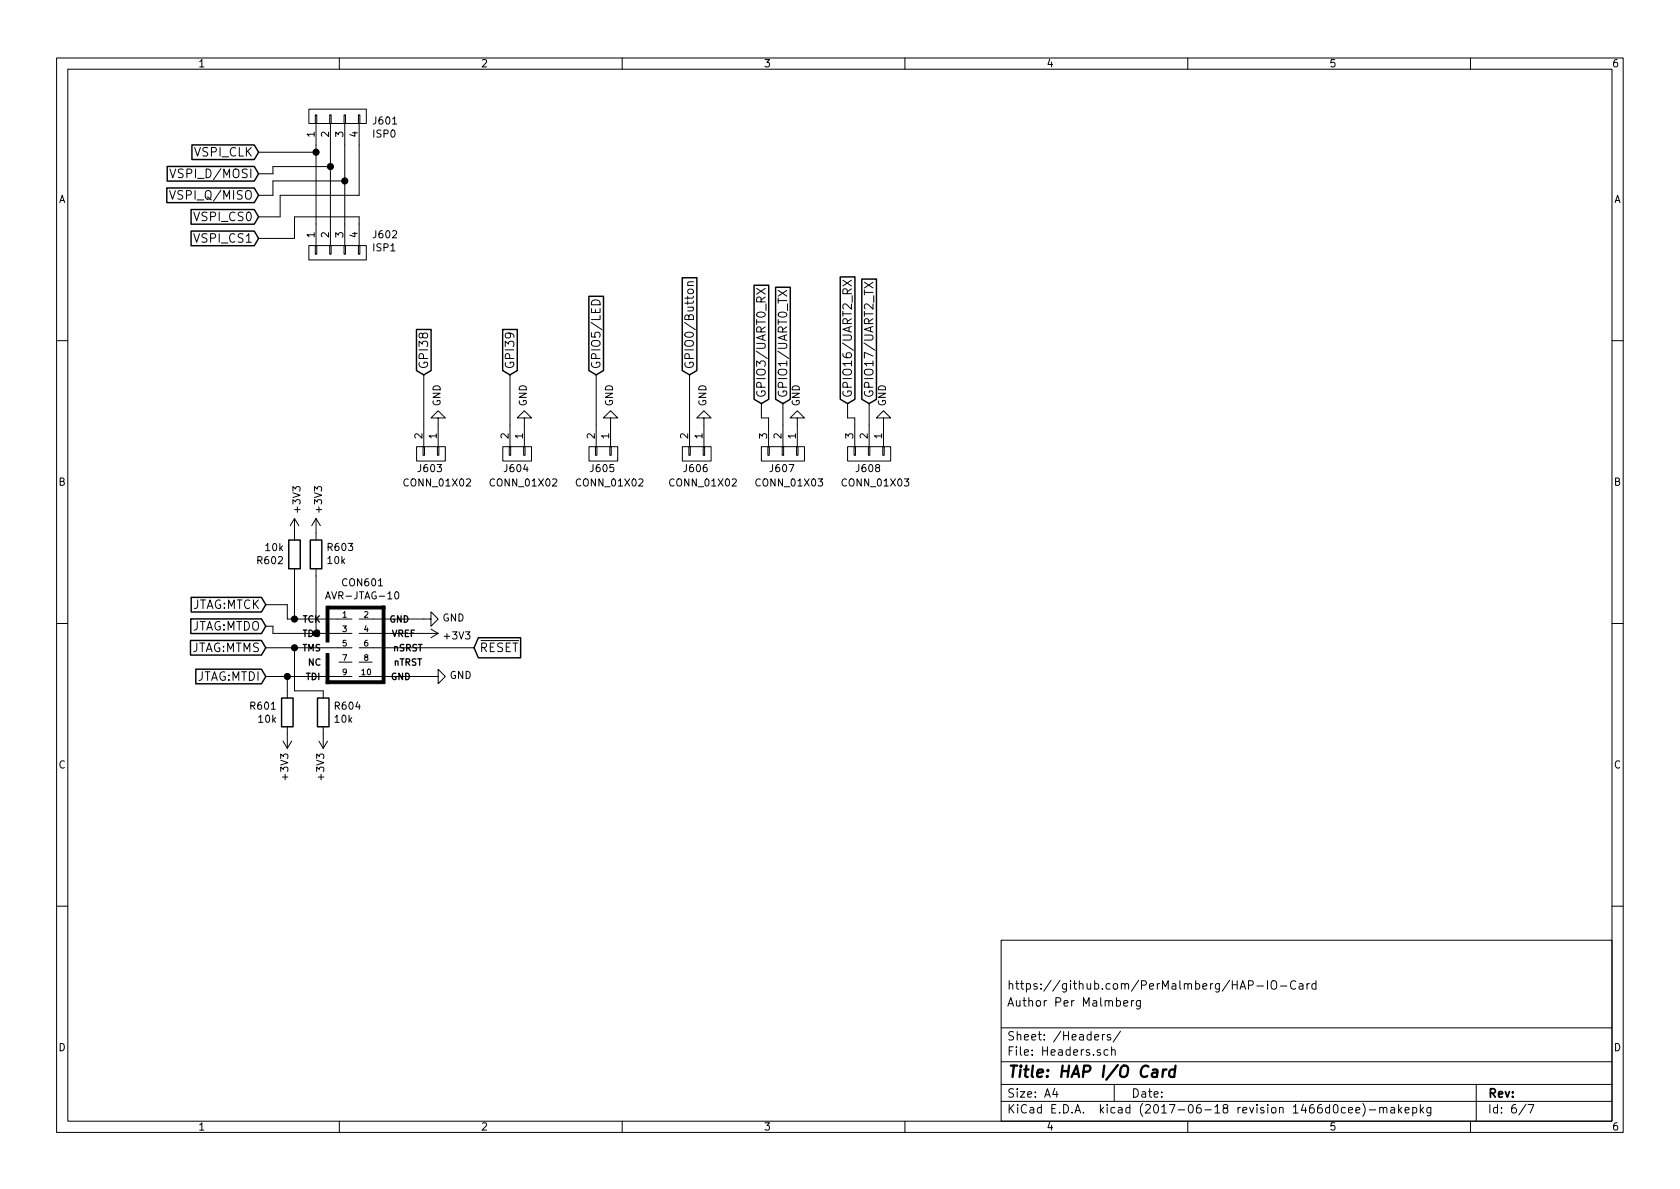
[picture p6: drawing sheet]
EESchema Schematic File Version 2
LIBS:power
LIBS:device
LIBS:transistors
LIBS:conn
LIBS:linear
LIBS:regul
LIBS:74xx
LIBS:cmos4000
LIBS:adc-dac
LIBS:memory
LIBS:xilinx
LIBS:microcontrollers
LIBS:dsp
LIBS:microchip
LIBS:analog_switches
LIBS:motorola
LIBS:texas
LIBS:intel
LIBS:audio
LIBS:interface
LIBS:digital-audio
LIBS:philips
LIBS:display
LIBS:cypress
LIBS:siliconi
LIBS:opto
LIBS:atmel
LIBS:contrib
LIBS:valves
LIBS:spark_esp32thing
LIBS:Power_Management
LIBS:dc-dc
LIBS:diode
LIBS:ESD_Protection
LIBS:SRR1260-330M
LIBS:ADS1115IDGST
LIBS:LM1086
LIBS:X95840WV20IZ-2_7T1
LIBS:TE_Connectivity
LIBS:HAP-IO-Card-cache
EELAYER 26 0
EELAYER END
$Descr A4 11693 8268
encoding utf-8
Sheet 6 7
Title "HAP I/O Card"
Date ""
Rev ""
Comp ""
Comment1 "Author Per Malmberg"
Comment2 "https://github.com/PerMalmberg/HAP-IO-Card"
Comment3 ""
Comment4 ""
$EndDescr
Text GLabel 1800 1050 0    60   Input ~ 0
VSPI_CLK
Text GLabel 1800 1200 0    60   Input ~ 0
VSPI_D/MOSI
Text GLabel 1800 1350 0    60   Input ~ 0
VSPI_Q/MISO
Text GLabel 1800 1500 0    60   Input ~ 0
VSPI_CS0
Text GLabel 1800 1650 0    60   Input ~ 0
VSPI_CS1
$Comp
L CONN_01X04 J601
U 1 1
P 2350 800
F 0 "J601" V 2315 562 50  0000 R CNN
F 1 "ISP0" V 2224 562 50  0000 R CNN
F 2 "Pin_Headers:Pin_Header_Straight_1x04_Pitch2.54mm" H 2350 800 50  0001 C CNN
F 3 "" H 2350 800 50  0001 C CNN
	1    2350 800 
	0    -1   -1   0   
$EndComp
$Comp
L CONN_01X04 J602
U 1 1
P 2350 1750
F 0 "J602" V 2222 1512 50  0000 R CNN
F 1 "ISP1" V 2313 1512 50  0000 R CNN
F 2 "Pin_Headers:Pin_Header_Straight_1x04_Pitch2.54mm" H 2350 1750 50  0001 C CNN
F 3 "" H 2350 1750 50  0001 C CNN
	1    2350 1750
	0    -1   1    0   
$EndComp
Text GLabel 1850 4700 0    60   Input ~ 0
JTAG:MTDI
Text GLabel 1850 4350 0    60   Input ~ 0
JTAG:MTDO
Text GLabel 1850 4200 0    60   Input ~ 0
JTAG:MTCK
Text GLabel 1850 4500 0    60   Input ~ 0
JTAG:MTMS
Text GLabel 3300 4500 2    60   Input ~ 0
~RESET
$Comp
L AVR-JTAG-10 CON601
U 1 1
P 2550 4500
F 0 "CON601" H 2524 4955 50  0000 C CNN
F 1 "AVR-JTAG-10" H 2524 4864 50  0000 C CNN
F 2 "Pin_Headers:Pin_Header_Straight_2x05_Pitch2.54mm" V 1980 4520 50  0001 C CNN
F 3 "" H 2550 4500 50  0001 C CNN
	1    2550 4500
	1    0    0    -1  
$EndComp
$Comp
L GND #PWR0132
U 1 1
P 3000 4700
F 0 "#PWR0132" H 3000 4450 50  0001 C CNN
F 1 "GND" V 3005 4572 50  0000 R CNN
F 2 "" H 3000 4700 50  0001 C CNN
F 3 "" H 3000 4700 50  0001 C CNN
	1    3000 4700
	0    -1   -1   0   
$EndComp
NoConn ~ 2350 4600
NoConn ~ 2600 4600
$Comp
L GND #PWR0133
U 1 1
P 2950 4300
F 0 "#PWR0133" H 2950 4050 50  0001 C CNN
F 1 "GND" V 2955 4172 50  0000 R CNN
F 2 "" H 2950 4300 50  0001 C CNN
F 3 "" H 2950 4300 50  0001 C CNN
	1    2950 4300
	0    -1   -1   0   
$EndComp
$Comp
L +3V3 #PWR0134
U 1 1
P 2950 4400
F 0 "#PWR0134" H 2950 4250 50  0001 C CNN
F 1 "+3V3" V 2965 4528 50  0000 L CNN
F 2 "" H 2950 4400 50  0001 C CNN
F 3 "" H 2950 4400 50  0001 C CNN
	1    2950 4400
	0    1    1    0   
$EndComp
Text GLabel 4150 2600 1    60   Input ~ 0
GPIO5/LED
Text GLabel 4800 2600 1    60   Input ~ 0
GPIO0/Button
Text GLabel 3550 2600 1    60   Input ~ 0
GPI39
Text GLabel 2950 2600 1    60   Input ~ 0
GPI38
$Comp
L CONN_01X02 J603
U 1 1
P 3000 3150
F 0 "J603" V 3100 3050 50  0000 L CNN
F 1 "CONN_01X02" V 3200 2950 50  0000 L CNN
F 2 "Pin_Headers:Pin_Header_Straight_1x02_Pitch2.54mm" H 3000 3150 50  0001 C CNN
F 3 "" H 3000 3150 50  0001 C CNN
	1    3000 3150
	0    1    1    0   
$EndComp
Text GLabel 5900 2800 1    60   Input ~ 0
GPIO16/UART2_RX
Text GLabel 6050 2800 1    60   Input ~ 0
GPIO17/UART2_TX
Text GLabel 5450 2800 1    60   Input ~ 0
GPIO1/UART0_TX
Text GLabel 5300 2800 1    60   Input ~ 0
GPIO3/UART0_RX
$Comp
L GND #PWR0135
U 1 1
P 3050 2950
F 0 "#PWR0135" H 3050 2700 50  0001 C CNN
F 1 "GND" V 3055 2822 50  0000 R CNN
F 2 "" H 3050 2950 50  0001 C CNN
F 3 "" H 3050 2950 50  0001 C CNN
	1    3050 2950
	-1   0    0    1   
$EndComp
$Comp
L CONN_01X02 J604
U 1 1
P 3600 3150
F 0 "J604" V 3700 3050 50  0000 L CNN
F 1 "CONN_01X02" V 3800 2950 50  0000 L CNN
F 2 "Pin_Headers:Pin_Header_Straight_1x02_Pitch2.54mm" H 3600 3150 50  0001 C CNN
F 3 "" H 3600 3150 50  0001 C CNN
	1    3600 3150
	0    1    1    0   
$EndComp
Wire Wire Line
	1800 1050 2200 1050
Wire Wire Line
	1800 1200 1900 1200
Wire Wire Line
	1900 1200 1900 1150
Wire Wire Line
	1900 1150 2300 1150
Wire Wire Line
	1800 1350 1900 1350
Wire Wire Line
	1900 1350 1900 1250
Wire Wire Line
	1900 1250 2400 1250
Wire Wire Line
	1800 1500 1950 1500
Wire Wire Line
	1950 1500 1950 1350
Wire Wire Line
	1950 1350 2500 1350
Wire Wire Line
	2300 1000 2300 1550
Wire Wire Line
	2400 1000 2400 1550
Wire Wire Line
	2500 1350 2500 1000
Connection ~ 2200 1050
Wire Wire Line
	2200 1000 2200 1550
Connection ~ 2300 1150
Connection ~ 2400 1250
Wire Wire Line
	1800 1650 2050 1650
Wire Wire Line
	2050 1650 2050 1500
Wire Wire Line
	2050 1500 2500 1500
Wire Wire Line
	2500 1500 2500 1550
Wire Wire Line
	2600 4500 3300 4500
Wire Wire Line
	2000 4300 2350 4300
Wire Wire Line
	2600 4700 3000 4700
Wire Wire Line
	2950 4300 2600 4300
Wire Wire Line
	1850 4700 2350 4700
Wire Wire Line
	1850 4500 2350 4500
Wire Wire Line
	1900 4400 2350 4400
Wire Wire Line
	2950 4400 2600 4400
Wire Wire Line
	2000 4300 2000 4200
Wire Wire Line
	2000 4200 1850 4200
Wire Wire Line
	1900 4350 1850 4350
Wire Wire Line
	1900 4400 1900 4350
Wire Wire Line
	2950 2950 2950 2600
Wire Wire Line
	3550 2600 3550 2950
$Comp
L GND #PWR0136
U 1 1
P 3650 2950
F 0 "#PWR0136" H 3650 2700 50  0001 C CNN
F 1 "GND" V 3655 2822 50  0000 R CNN
F 2 "" H 3650 2950 50  0001 C CNN
F 3 "" H 3650 2950 50  0001 C CNN
	1    3650 2950
	-1   0    0    1   
$EndComp
$Comp
L CONN_01X02 J605
U 1 1
P 4200 3150
F 0 "J605" V 4300 3050 50  0000 L CNN
F 1 "CONN_01X02" V 4400 2950 50  0000 L CNN
F 2 "Pin_Headers:Pin_Header_Straight_1x02_Pitch2.54mm" H 4200 3150 50  0001 C CNN
F 3 "" H 4200 3150 50  0001 C CNN
	1    4200 3150
	0    1    1    0   
$EndComp
Wire Wire Line
	4150 2600 4150 2950
$Comp
L GND #PWR0137
U 1 1
P 4250 2950
F 0 "#PWR0137" H 4250 2700 50  0001 C CNN
F 1 "GND" V 4255 2822 50  0000 R CNN
F 2 "" H 4250 2950 50  0001 C CNN
F 3 "" H 4250 2950 50  0001 C CNN
	1    4250 2950
	-1   0    0    1   
$EndComp
$Comp
L CONN_01X02 J606
U 1 1
P 4850 3150
F 0 "J606" V 4950 3050 50  0000 L CNN
F 1 "CONN_01X02" V 5050 2950 50  0000 L CNN
F 2 "Pin_Headers:Pin_Header_Straight_1x02_Pitch2.54mm" H 4850 3150 50  0001 C CNN
F 3 "" H 4850 3150 50  0001 C CNN
	1    4850 3150
	0    1    1    0   
$EndComp
Wire Wire Line
	4800 2600 4800 2950
$Comp
L GND #PWR0138
U 1 1
P 4900 2950
F 0 "#PWR0138" H 4900 2700 50  0001 C CNN
F 1 "GND" V 4905 2822 50  0000 R CNN
F 2 "" H 4900 2950 50  0001 C CNN
F 3 "" H 4900 2950 50  0001 C CNN
	1    4900 2950
	-1   0    0    1   
$EndComp
$Comp
L CONN_01X03 J608
U 1 1
P 6050 3150
F 0 "J608" V 6150 3050 50  0000 L CNN
F 1 "CONN_01X03" V 6250 2950 50  0000 L CNN
F 2 "Pin_Headers:Pin_Header_Straight_1x03_Pitch2.54mm" H 6050 3150 50  0001 C CNN
F 3 "" H 6050 3150 50  0001 C CNN
	1    6050 3150
	0    1    1    0   
$EndComp
$Comp
L CONN_01X03 J607
U 1 1
P 5450 3150
F 0 "J607" V 5550 3050 50  0000 L CNN
F 1 "CONN_01X03" V 5650 2950 50  0000 L CNN
F 2 "Pin_Headers:Pin_Header_Straight_1x03_Pitch2.54mm" H 5450 3150 50  0001 C CNN
F 3 "" H 5450 3150 50  0001 C CNN
	1    5450 3150
	0    1    1    0   
$EndComp
$Comp
L GND #PWR0139
U 1 1
P 5550 2950
F 0 "#PWR0139" H 5550 2700 50  0001 C CNN
F 1 "GND" V 5555 2822 50  0000 R CNN
F 2 "" H 5550 2950 50  0001 C CNN
F 3 "" H 5550 2950 50  0001 C CNN
	1    5550 2950
	-1   0    0    1   
$EndComp
Wire Wire Line
	5450 2950 5450 2800
Wire Wire Line
	5350 2950 5350 2900
Wire Wire Line
	5350 2900 5300 2900
Wire Wire Line
	5300 2900 5300 2800
Wire Wire Line
	6050 2800 6050 2950
Wire Wire Line
	5950 2950 5950 2900
Wire Wire Line
	5950 2900 5900 2900
Wire Wire Line
	5900 2900 5900 2800
$Comp
L GND #PWR0140
U 1 1
P 6150 2950
F 0 "#PWR0140" H 6150 2700 50  0001 C CNN
F 1 "GND" V 6155 2822 50  0000 R CNN
F 2 "" H 6150 2950 50  0001 C CNN
F 3 "" H 6150 2950 50  0001 C CNN
	1    6150 2950
	-1   0    0    1   
$EndComp
$Comp
L R R601
U 1 1
P 2000 4950
F 0 "R601" H 1931 4996 50  0000 R CNN
F 1 "10k" H 1931 4905 50  0000 R CNN
F 2 "Resistors_SMD:R_0805" V 1930 4950 50  0001 C CNN
F 3 "" H 2000 4950 50  0001 C CNN
	1    2000 4950
	1    0    0    -1  
$EndComp
Wire Wire Line
	2000 4800 2000 4700
Connection ~ 2000 4700
$Comp
L +3V3 #PWR0141
U 1 1
P 2000 5100
F 0 "#PWR0141" H 2000 4950 50  0001 C CNN
F 1 "+3V3" V 2015 5228 50  0000 L CNN
F 2 "" H 2000 5100 50  0001 C CNN
F 3 "" H 2000 5100 50  0001 C CNN
	1    2000 5100
	-1   0    0    1   
$EndComp
$Comp
L R R602
U 1 1
P 2050 3850
F 0 "R602" H 2120 3896 50  0000 L CNN
F 1 "10k" H 2120 3805 50  0000 L CNN
F 2 "Resistors_SMD:R_0805" V 1980 3850 50  0001 C CNN
F 3 "" H 2050 3850 50  0001 C CNN
	1    2050 3850
	-1   0    0    1   
$EndComp
Wire Wire Line
	2250 4800 2050 4800
Wire Wire Line
	2050 4800 2050 4500
Connection ~ 2050 4500
$Comp
L +3V3 #PWR0142
U 1 1
P 2050 3700
F 0 "#PWR0142" H 2050 3550 50  0001 C CNN
F 1 "+3V3" V 2065 3828 50  0000 L CNN
F 2 "" H 2050 3700 50  0001 C CNN
F 3 "" H 2050 3700 50  0001 C CNN
	1    2050 3700
	1    0    0    -1  
$EndComp
Wire Wire Line
	2050 4000 2050 4300
Connection ~ 2050 4300
$Comp
L R R603
U 1 1
P 2200 3850
F 0 "R603" H 2130 3804 50  0000 R CNN
F 1 "10k" H 2130 3895 50  0000 R CNN
F 2 "Resistors_SMD:R_0805" V 2130 3850 50  0001 C CNN
F 3 "" H 2200 3850 50  0001 C CNN
	1    2200 3850
	-1   0    0    1   
$EndComp
$Comp
L +3V3 #PWR0143
U 1 1
P 2200 3700
F 0 "#PWR0143" H 2200 3550 50  0001 C CNN
F 1 "+3V3" V 2215 3828 50  0000 L CNN
F 2 "" H 2200 3700 50  0001 C CNN
F 3 "" H 2200 3700 50  0001 C CNN
	1    2200 3700
	1    0    0    -1  
$EndComp
Wire Wire Line
	2200 4000 2200 4400
Connection ~ 2200 4400
$Comp
L R R604
U 1 1
P 2250 4950
F 0 "R604" H 2320 4996 50  0000 L CNN
F 1 "10k" H 2320 4905 50  0000 L CNN
F 2 "Resistors_SMD:R_0805" V 2180 4950 50  0001 C CNN
F 3 "" H 2250 4950 50  0001 C CNN
	1    2250 4950
	1    0    0    -1  
$EndComp
$Comp
L +3V3 #PWR0144
U 1 1
P 2250 5100
F 0 "#PWR0144" H 2250 4950 50  0001 C CNN
F 1 "+3V3" V 2265 5228 50  0000 L CNN
F 2 "" H 2250 5100 50  0001 C CNN
F 3 "" H 2250 5100 50  0001 C CNN
	1    2250 5100
	-1   0    0    1   
$EndComp
$EndSCHEMATC
